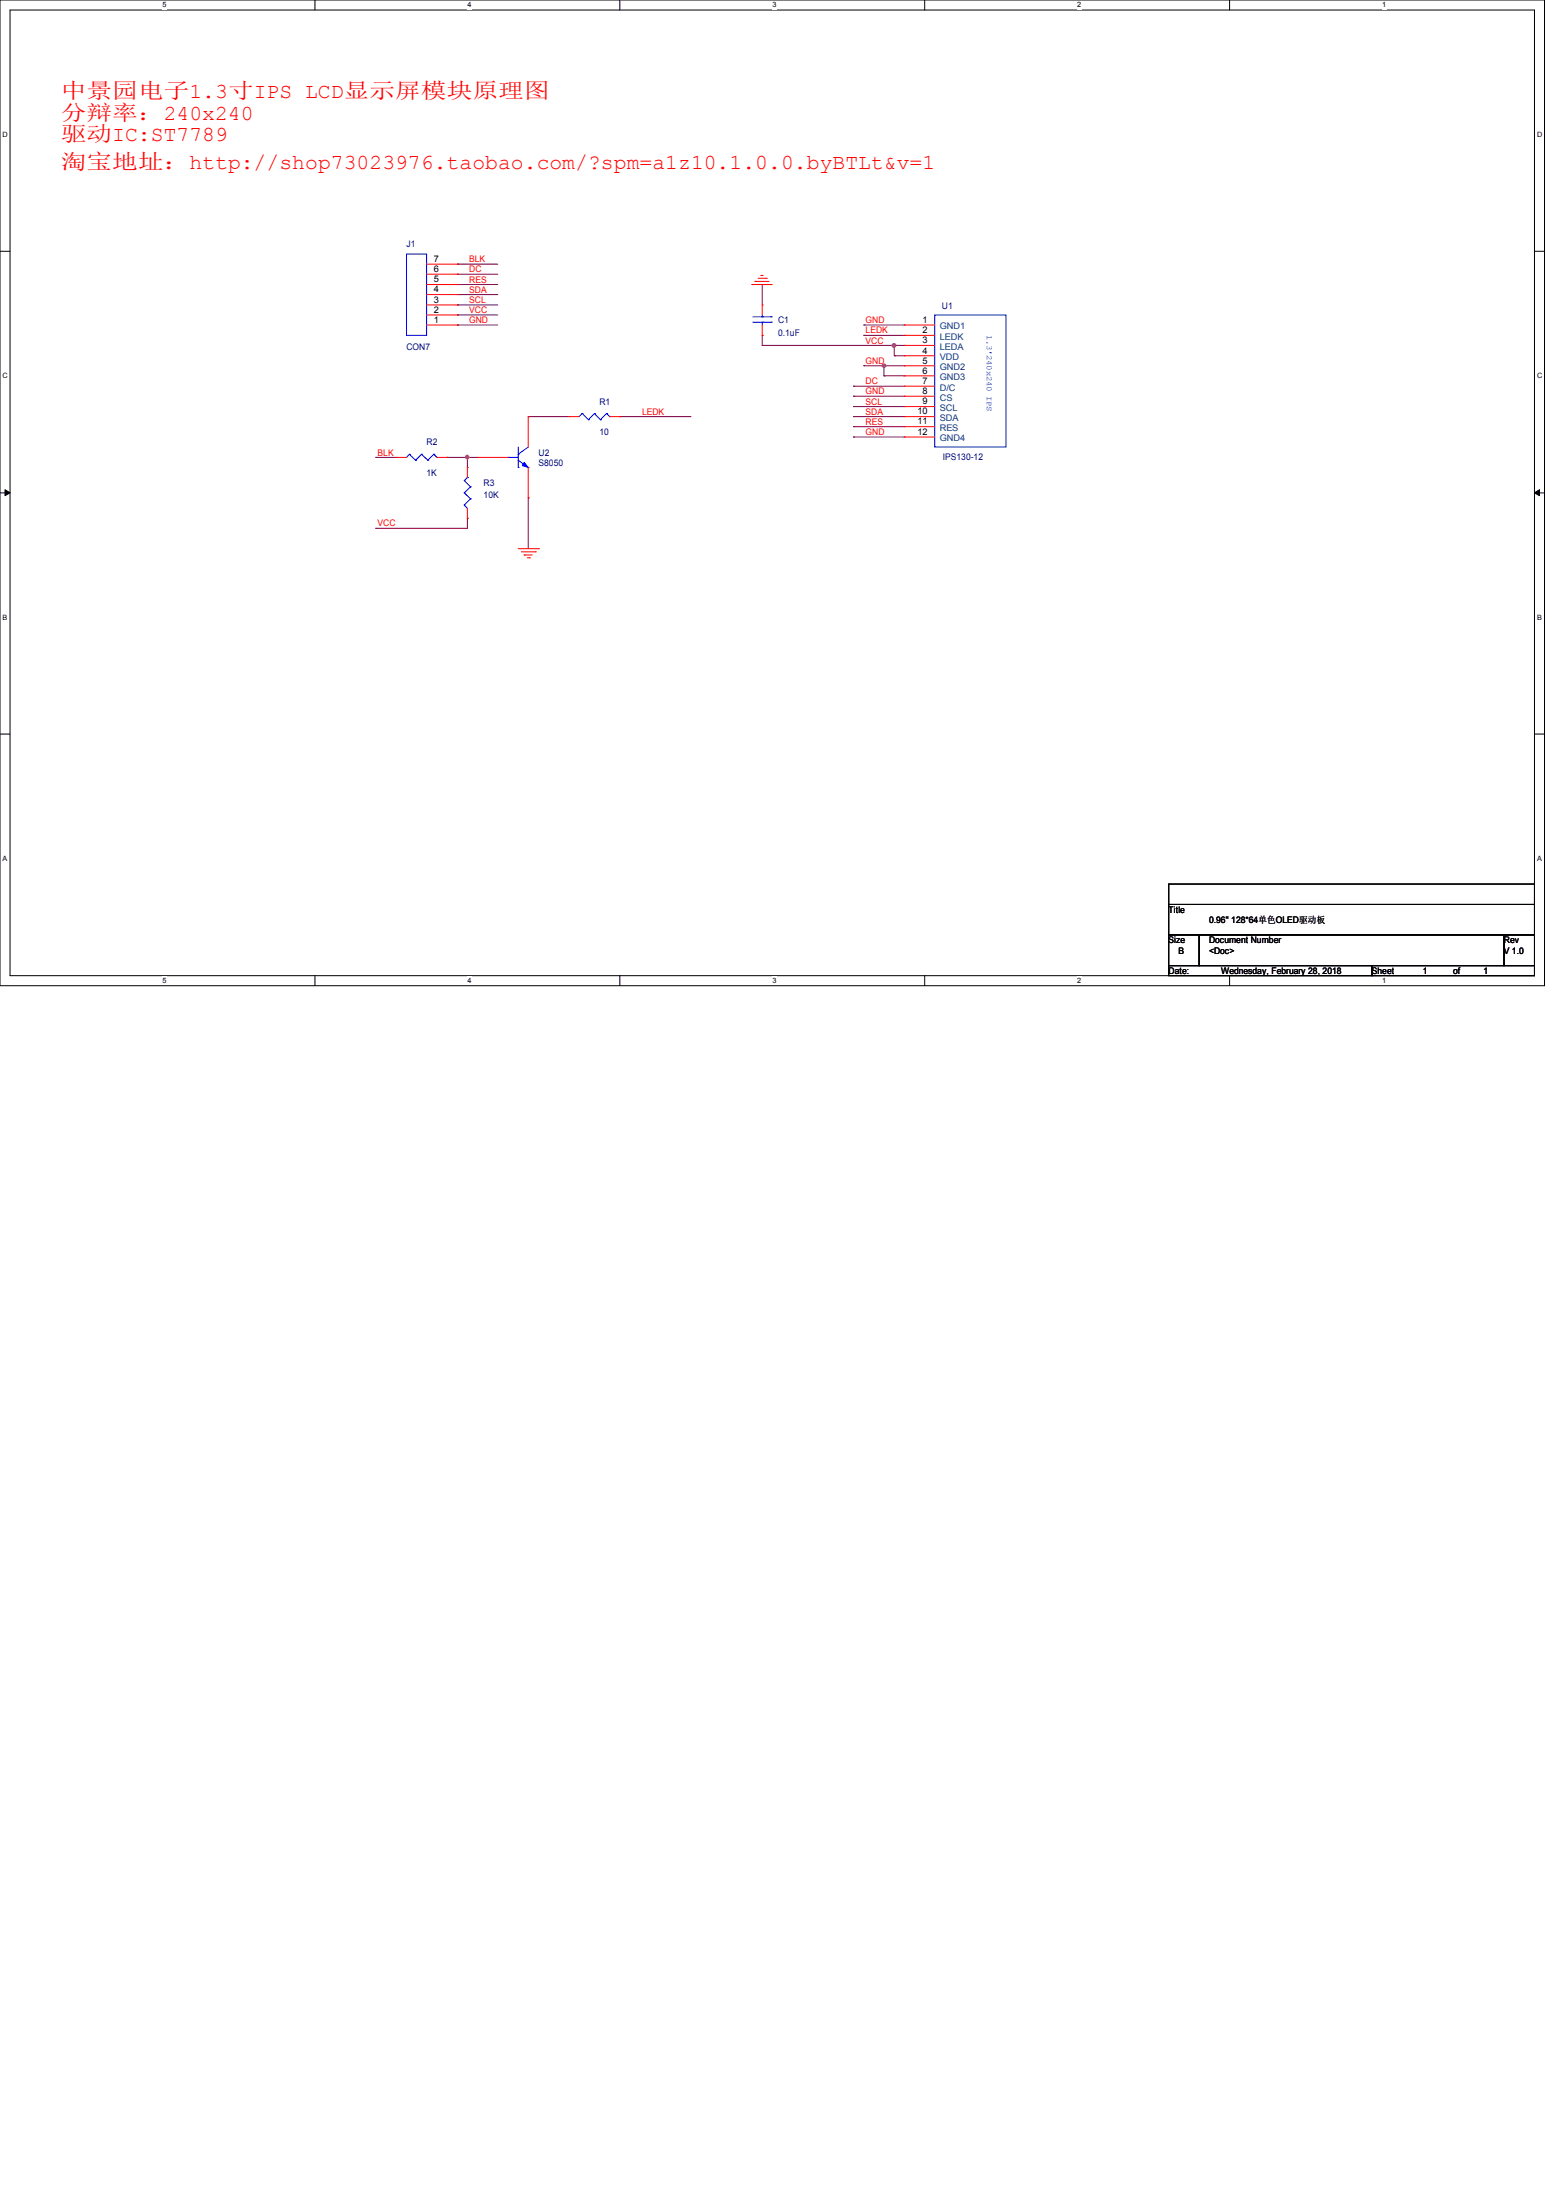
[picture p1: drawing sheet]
<svg xmlns="http://www.w3.org/2000/svg" width="210mm" height="297mm" viewBox="0 0 210 297" stroke-linecap="round" stroke-linejoin="round" font-family="sans-serif">
<path d="M0 0h208.4v133h-208.4zM1.4 1.4h205.7v130.3h-205.7z" fill="none" stroke="#000" stroke-width=".13"/>
<g fill="#fff">
<path d="M21.9 .1h.6v1.1h-.6z"/>
<path d="M21.9 131.8h.6v1.1h-.6z"/>
</g>
<path d="M42.5 0v1.4M42.5 131.7v1.3" fill="none" stroke="#000" stroke-width=".13"/>
<g fill="#fff">
<path d="M63.1 .1h.5v1.1h-.5z"/>
<path d="M63.1 131.8h.5v1.1h-.5z"/>
</g>
<path d="M83.7 0v1.4M83.7 131.7v1.3" fill="none" stroke="#000" stroke-width=".13"/>
<g fill="#fff">
<path d="M104.2 .1h.6v1.1h-.6z"/>
<path d="M104.2 131.8h.6v1.1h-.6z"/>
</g>
<path d="M124.8 0v1.4M124.8 131.7v1.3" fill="none" stroke="#000" stroke-width=".13"/>
<g fill="#fff">
<path d="M145.4 .1h.5v1.1h-.5z"/>
<path d="M145.4 131.8h.5v1.1h-.5z"/>
</g>
<path d="M165.9 0v1.4M165.9 131.7v1.3" fill="none" stroke="#000" stroke-width=".13"/>
<g fill="#fff">
<path d="M186.5 .1h.6v1.1h-.6z"/>
<path d="M186.5 131.8h.6v1.1h-.6z"/>
<path d="M.3 17.6h.8v1.1h-.8z"/>
<path d="M207.4 17.6h.8v1.1h-.8z"/>
<path d="M.3 50.2h.8v1.1h-.8z"/>
<path d="M207.4 50.2h.8v1.1h-.8z"/>
</g>
<path d="M0 33.9h1.4M207.1 33.9h1.3" fill="none" stroke="#000" stroke-width=".13"/>
<g fill="#fff">
<path d="M.3 82.8h.7v1.1h-.7z"/>
<path d="M207.4 82.8h.7v1.1h-.7z"/>
</g>
<path d="M0 66.5h1.4M207.1 66.5h1.3" fill="none" stroke="#000" stroke-width=".13"/>
<path d="M.7 66.1l.7 .4-.7 .4zM207.1 66.5l.7-.4v.8z" fill="#000" stroke="#000" stroke-width=".13"/>
<g fill="#fff">
<path d="M.3 115.3h.7v1.1h-.7z"/>
<path d="M207.4 115.3h.7v1.1h-.7z"/>
</g>
<path d="M0 99.1h1.4M207.1 99.1h1.3M157.7 119.3h49.4v2.7h-49.4zM157.7 122h49.4v4.2h-49.4zM157.7 126.2h4.1v4.1h-4.1zM157.7 130.3h27.5v1.4h-27.5zM161.8 126.2h41.2v4.1h-41.2zM185.2 130.3h21.9v1.4h-21.9zM203 126.2h4.1v4.1h-4.1z" fill="none" stroke="#000" stroke-width=".13"/>
<g fill="none" stroke="#800040" stroke-width=".13">
<path d="M61.7 35.6h.1M61.7 37h.1M61.7 38.4h.1M61.7 39.8h.1M61.7 35.6h5.5M61.7 37h5.5M61.7 38.4h5.5M61.7 39.8h5.5M102.9 38.4h.1M102.9 38.4v2.7M61.7 41.1h.1M61.7 42.5h.1"/>
<path d="M61.7 43.9h.1M61.7 41.1h5.5M61.7 42.5h5.5M61.7 43.9h5.5M71.3 56.2h.1M71.3 56.2h5.5M83.7 56.2h.1M83.7 56.2h9.6M102.9 46.6h.1M102.9 45.3h.1M102.9 46.6h19.1M102.9 45.3v1.3"/>
<path d="M115.2 52.1h.1M115.2 53.5h.1M115.2 54.9h.1M115.2 56.2h.1M115.2 57.6h.1M115.2 59h.1M115.2 56.2h6.8M115.2 52.1h6.8M115.2 53.5h6.8M115.2 54.9h6.8M115.2 57.6h6.8M115.2 59h6.8"/>
<path d="M116.6 45.3h.1M116.6 43.9h.1M116.6 49.4h.1M116.6 43.9h5.4M116.6 45.3h5.4M116.6 49.4h5.4M119.3 49.4h.1M119.3 50.7h.1M119.3 50.7h2.7M119.3 49.4v1.3M120.7 48h.1M120.7 46.6h.1"/>
<path d="M120.7 48h1.3M120.7 46.6v1.4M50.7 61.7h.1M50.7 71.3h.1M50.7 61.7h2.8M60.3 61.7h.1M60.3 61.7h4.1M63.1 61.7h.1M63.1 69.9h.1M63.1 61.7v1.4M63.1 69.9v1.4h-12.4M71.3 67.2h.1"/>
<path d="M71.3 67.2v6.8"/>
</g>
<g fill="#f0f" stroke="#f0f" stroke-width=".13">
<circle cx="63" cy="61.7" r=".24"/>
<circle cx="120.6" cy="46.6" r=".25"/>
<circle cx="119.3" cy="49.4" r=".24"/>
</g>
<g fill="none" stroke="#f00" stroke-width=".13">
<path d="M57.6 38.4h4.1M57.6 39.8h4.1M57.6 37h4.1M57.6 35.6h4.1M61.7 39.8h.1M61.7 38.4h.1M61.7 37h.1M61.7 35.6h.1M101.5 38.4h.1M101.5 38.4h2.7M101.9 38h.1M101.9 38h1.9"/>
<path d="M102.3 37.5h1.1M102.7 37.2h.1M102.7 37.2h.3M103.4 37.5h.1M57.6 43.9h4.1M57.6 42.5h4.1M57.6 41.1h4.1M61.7 43.9h.1M61.7 42.5h.1M61.7 41.1h.1M71.3 56.2h.1M71.3 56.2v4.1"/>
<path d="M76.8 56.2h.1M76.8 56.2h1.3M82.3 56.2h1.4M83.7 56.2h.1M102.9 41.1h.1M102.9 45.3h.1M102.9 41.1v1.4M102.9 43.9v1.4M122 43.9h.1M122 45.3h.1M122 46.6h.1M122 48h.1"/>
<path d="M122 49.4h.1M122 50.7h.1M122 52.1h.1M122 53.5h.1M122 54.9h.1M122 56.2h.1M122 57.6h.1M122 59h.1M122 56.2h4.2M122 43.9h4.2M122 45.3h4.2M122 46.6h4.2"/>
<path d="M122 48h4.2M122 49.4h4.2M122 50.7h4.2M122 52.1h4.2M122 53.5h4.2M122 54.9h4.2M122 57.6h4.2M122 59h4.2M53.5 61.7h.1M53.5 61.7h1.4M59 61.7h1.3M60.3 61.7h.1"/>
<path d="M63.1 69.9h.1M63.1 63.1h.1M63.1 63.1v1.3M63.1 68.6v1.3M64.4 61.7h.1M64.4 61.7h4.2M69.9 74h2.8M70.4 74.5h1.9M70.7 74.9h.1M70.7 74.9h1.1M71.2 75.3h.3M71.3 67.2h.1"/>
<path d="M71.3 63.1v4.1M71.5 75.3h.1M72.3 74.5h.1M72.7 74h.1"/>
</g>
<g fill="none" stroke="#00f" stroke-width=".13">
<path d="M54.9 34.3h2.7v11h-2.7zM78.6 55.8h.1M78.6 55.8l-.5 .4M78.6 55.8l.8 .8M79.4 56.6h.1M80.2 55.8h.1M80.2 55.8l-.8 .8M80.2 55.8l.8 .8M81 56.6h.1M81.9 55.8h.1M81.9 55.8l-.9 .8M81.9 55.8l.4 .4"/>
<path d="M82.3 56.2h.1M101.6 43.5h2.5M101.6 42.8h2.5M102.9 42.8h.1M102.9 43.5h.1M102.9 42.5v.3M102.9 43.5v.4M104.1 43.5h.1M104.1 42.8h.1M126.2 42.5h9.6v17.8h-9.6zM55.2 61.3h.1M55.2 61.3l-.3 .4"/>
<path d="M55.2 61.3l.9 .8M56.1 62.1h.1M56.9 61.3h.1M56.9 61.3l-.8 .8M56.9 61.3l.8 .8M57.7 62.1h.1M58.5 61.3h.1M58.5 61.3l-.8 .8M58.5 61.3l.5 .4M59 61.7h.1M62.7 68.2h.1M62.7 66.5h.1"/>
<path d="M62.7 64.9h.1M62.7 68.2l.4 .4M62.7 66.5l.8 .8M62.7 64.9l.8 .8M63.1 64.4h.1M63.1 64.4l-.4 .5M63.5 67.3h.1M63.5 65.7h.1M63.5 67.3l-.8 .9M63.5 65.7l-.8 .8M68.6 61.7h.1M68.6 61.7h1.3"/>
<path d="M69.9 63.1h.1M69.9 61.3h.1M69.9 60.3v2.8M69.9 62.1l1.4 1M71.3 63.1h.1M71.3 60.3l-1.4 1"/>
</g>
<path d="M70.7 62.4l.6 .7-.8-.3z" fill="#00f" stroke="#00f" stroke-width=".13"/>
<g font-size="2.9" fill="#f00">
<text x="8.2" y="13.2">中景园电子1.3寸IPS LCD显示屏模块原理图</text>
<text x="8.2" y="16.1">分辩率：240x240</text>
<text x="8.2" y="19">驱动IC:ST7789</text>
<text x="8.2" y="22.9">淘宝地址：http://shop73023976.taobao.com/?spm=a1z10.1.0.0.byBTLt&amp;v=1</text>
</g>
<g font-size="1.2" fill="#000080">
<text x="54.9" y="33.4">J1</text>
<text x="127.1" y="41.7">U1</text>
<text x="54.9" y="47.2">CON7</text>
<text x="105" y="43.6">C1</text>
<text x="105" y="45.3">0.1uF</text>
<text x="80.9" y="54.6">R1</text>
<text x="80.9" y="58.7">10</text>
<text x="57.6" y="60.1">R2</text>
<text x="57.6" y="64.2">1K</text>
<text x="65.3" y="65.6">R3</text>
<text x="72.7" y="61.5">U2</text>
<text x="72.7" y="62.9">S8050</text>
<text x="127.2" y="62">IPS130-12</text>
<text x="65.3" y="67.2">10K</text>
</g>
<g font-size="1.2">
<text x="58.5" y="35.3">7</text>
<text x="58.5" y="40.9">3</text>
<text x="58.5" y="39.5">4</text>
<text x="58.5" y="38.1">5</text>
<text x="58.5" y="36.7">6</text>
<text x="58.5" y="43.6">1</text>
<text x="58.5" y="42.2">2</text>
<text x="124.5" y="43.6">1</text>
<text x="124.5" y="45">2</text>
<text x="124.5" y="46.3">3</text>
<text x="124.5" y="47.7">4</text>
<text x="124.5" y="49.1">5</text>
<text x="124.5" y="50.4">6</text>
<text x="124.5" y="51.8">7</text>
<text x="124.5" y="53.2">8</text>
<text x="123.8" y="55.9">10</text>
<text x="123.8" y="57.3">11</text>
<text x="123.8" y="58.7">12</text>
<text x="124.5" y="54.6">9</text>
<text x="157.7" y="123.2">Title</text>
<text x="163.2" y="124.6">0.96'' 128*64单色OLED驱动板</text>
<text x="157.7" y="127.3">Size</text>
<text x="157.7" y="131.4">Date:</text>
<text x="159.1" y="128.7">B</text>
<text x="163.2" y="127.3">Document Number</text>
<text x="163.2" y="128.7">&lt;Doc&gt;</text>
<text x="164.8" y="131.4">Wednesday, February 28, 2018</text>
<text x="185.1" y="131.4">Sheet</text>
<text x="192" y="131.4">1</text>
<text x="196.1" y="131.4">of</text>
<text x="200.2" y="131.4">1</text>
<text x="203" y="127.3">Rev</text>
<text x="203" y="128.7">V 1.0</text>
</g>
<g font-size="1.2" fill="#f00">
<text x="63.3" y="35.4">BLK</text>
<text x="63.3" y="36.7">DC</text>
<text x="63.3" y="38.1">RES</text>
<text x="63.3" y="39.5">SDA</text>
<text x="63.3" y="40.9">SCL</text>
<text x="63.3" y="42.2">VCC</text>
<text x="63.3" y="43.6">GND</text>
<text x="116.8" y="46.4">VCC</text>
<text x="116.8" y="45">LEDK</text>
<text x="116.8" y="43.6">GND</text>
<text x="116.8" y="51.9">DC</text>
<text x="116.8" y="53.2">GND</text>
<text x="116.8" y="49.1">GND</text>
<text x="86.6" y="56">LEDK</text>
<text x="116.8" y="54.6">SCL</text>
<text x="116.8" y="56">SDA</text>
<text x="116.8" y="57.3">RES</text>
<text x="116.8" y="58.7">GND</text>
<text x="51" y="61.5">BLK</text>
<text x="51" y="71">VCC</text>
</g>
<g font-size="1.2" fill="#004080">
<text x="126.8" y="44.5">GND1</text>
<text x="126.8" y="45.8">LEDK</text>
<text x="126.8" y="47.2">LEDA</text>
<text x="126.8" y="48.6">VDD</text>
<text x="126.8" y="50">GND2</text>
<text x="126.8" y="51.3">GND3</text>
<text x="126.8" y="52.7">D/C</text>
<text x="126.8" y="54.1">CS</text>
<text x="126.8" y="55.5">SCL</text>
<text x="126.8" y="56.8">SDA</text>
<text x="126.8" y="58.2">RES</text>
<text x="126.8" y="59.6">GND4</text>
</g>
<text font-size="1.1" fill="#00f" x="133.2" y="45.3" transform="rotate(90 133.2 45.3)">1.3'240x240 IPS</text>
<g font-size="1">
<text x="21.9" y="1">5</text>
<text x="63.1" y="1">4</text>
<text x="104.2" y="1">3</text>
<text x="145.4" y="1">2</text>
<text x="186.5" y="1">1</text>
<text x=".3" y="18.5">D</text>
<text x="207.5" y="18.5">D</text>
<text x=".3" y="51">C</text>
<text x="207.5" y="51">C</text>
<text x=".3" y="83.6">B</text>
<text x="207.5" y="83.6">B</text>
<text x=".3" y="116.2">A</text>
<text x="207.5" y="116.2">A</text>
<text x="21.9" y="132.7">5</text>
<text x="63.1" y="132.7">4</text>
<text x="104.2" y="132.7">3</text>
<text x="145.4" y="132.7">2</text>
<text x="186.5" y="132.7">1</text>
</g>
</svg>
